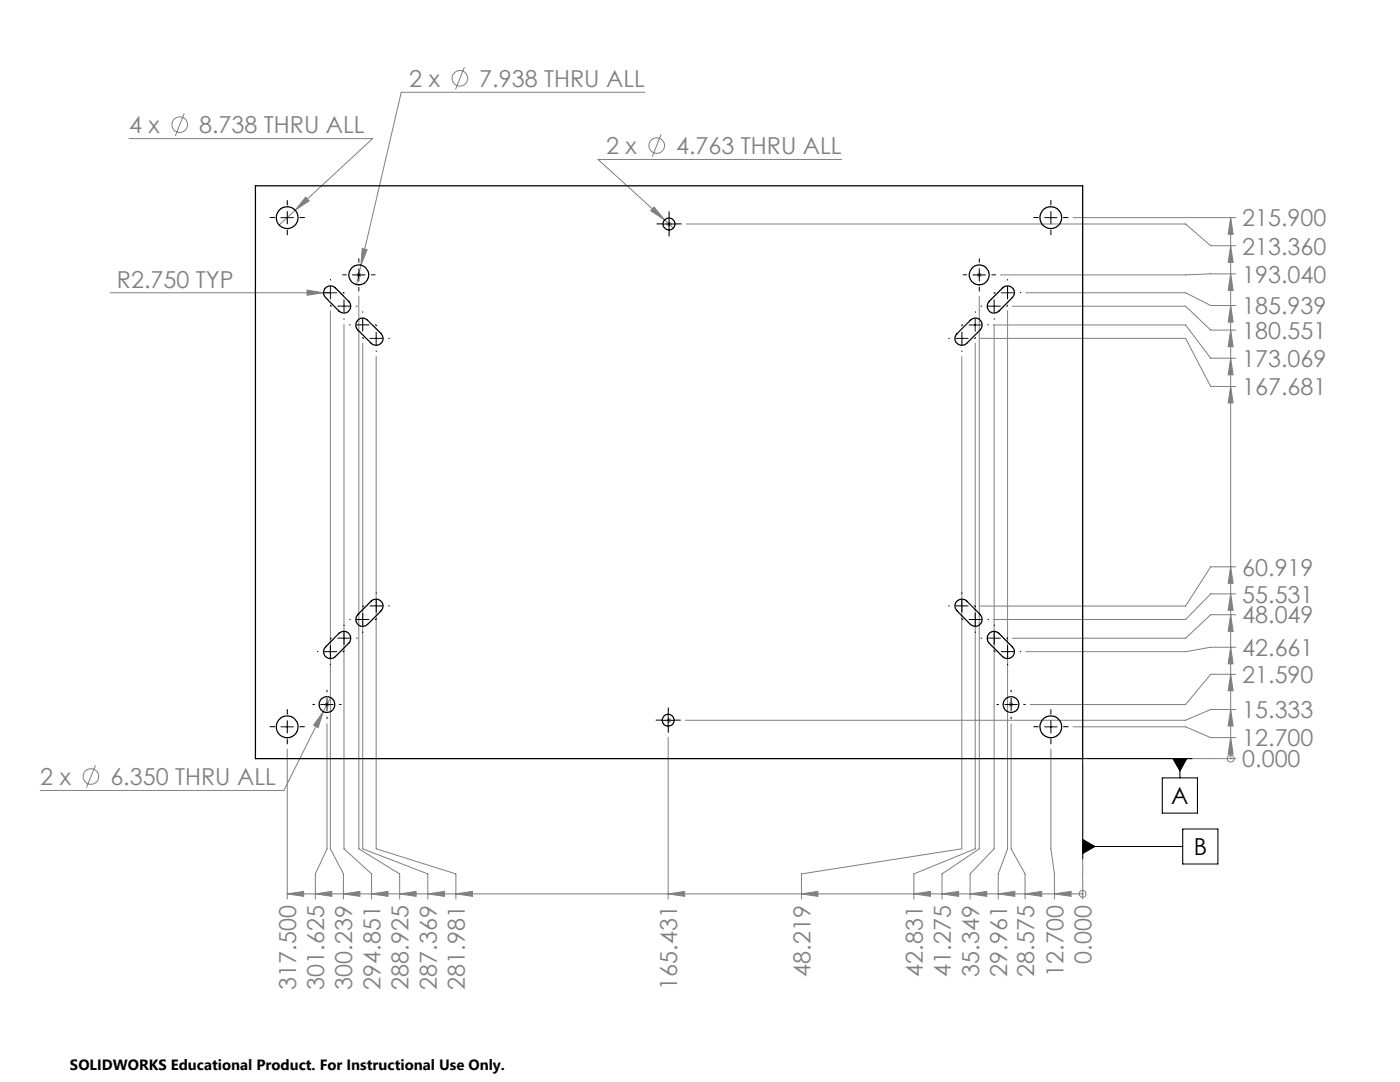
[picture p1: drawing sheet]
<svg xmlns="http://www.w3.org/2000/svg" width="279mm" height="216mm" viewBox="0 0 279 216" stroke-linecap="round" stroke-linejoin="round" font-family="sans-serif">
<g fill="none" stroke="#808080" stroke-width=".2">
<path d="M92.7 13.4l-1.8 4.5M128.7 18.4h-48.6l-8.1 34.5M25.8 27.7h48.6l-18.7 17.2M36.8 22.6l-1.8 4.5M61 39.3l.7 .8-2.8 1.8zM131.9 26.8l-1.7 4.5M168 31.8h-48.7l13.3 12.1M22 58.4h43.9M61.3 57.9l3.3 .5-3.3 .5zM71.1 54.9h1M71.3 54.5l.7 .7M71.6 54.4v1"/>
<path d="M71.6 59.1v110.3l8.2 5v5M72 54.5l-.7 .7M72 52.9l-.8 3.9M72.3 49.6l1 .2-1.3 3.1zM130.5 41.3l2.1 2.6-2.7-1.8zM132.6 43.9l1.8 1.6M133 44.7h1M133.2 44.3l.7 .7M133.5 44.2v1M133.9 44.3l-.7 .7M136.9 44.7h99.7l5 4.3h5M194.9 54.9h1"/>
<path d="M195.1 54.5l.7 .7M195.4 54.4v1M195.4 59.1v110.3l-7.4 5v5M195.8 54.5l-.7 .7M204.7 58.4h31.9l5 2.6h5M214.1 43.4h32.5M245.6 54.6l.5 3.4h-1zM245.6 43.4l.5 3.3h-1zM245.6 49l.5 3.4h-1zM245.6 43.4v108M246.6 54.6h-5l-5 .3h-36.9M65.9 62v107.4l2.6 5v5"/>
<path d="M68.7 64.7v104.7l5.5 5v5M72.4 68.5v100.9l13 5v5M75.1 71.2v98.2l15.9 5v5M191.9 71.2v98.2l-32 5v5M194.6 68.5v100.9l-12.2 5v5M195.6 67.5h41l5 9.6h5M198.3 64.8h38.3l5 6.7h5M198.4 64.7v104.7l-4.8 5v5M201.1 62v107.4l-1.9 5v5M202 61.1h34.6l5 4.8h5M245.6 77.1l.5 3.3h-1zM245.6 71.5l.5 3.3h-1z"/>
<path d="M245.6 65.9l.5 3.3h-1zM245.6 61l.5 3.3h-1zM245.6 118.5l.5 3.3h-1zM245.6 113.1l.5 3.3h-1zM246.6 118.5h-5l-5 5.1h-38.3M246.6 113.1h-5l-5 7.8h-41M66 139.2l-1.5 2.8M245.6 134.5l.5 3.3h-1zM245.6 129.2l.5 3.3h-1zM245.6 122.7l.5 3.3h-1zM246.6 134.5h-5l-5 6.1h-31M246.6 129.2h-5l-5 .8h-31.9"/>
<path d="M246.6 122.7h-5l-5 4.7h-34.6M19 152.7l-1.7 4.5M57.3 149.5v29.9M64.5 142l-1 3.2-.9-.5zM64.5 142l-7.8 15.7h-48.7M64.7 140.6h1.1M64.9 140.2l.7 .7M65.3 144.4v25l-2.4 5v5M65.3 140.1v1M65.6 140.2l-.7 .7M133 143.8h1M133.2 143.4l.7 .7"/>
<path d="M133.3 147.1v32.3M133.5 143.3v1M133.9 143.4l-.7 .7M201.3 140.6h1M201.4 140.2l.7 .7M201.8 144.4v25l2.8 5v5M201.8 140.1v1M202.1 140.2l-.7 .7M209.7 149.5v19.9l.7 5v5M214.1 145h22.5l5 2.2h5M216.1 152.4v27M217.1 151.4h29.5"/>
<path d="M245.6 147.2l.5 3.3h-1zM245.6 141.6l.5 3.3h-1zM245.6 151.4h.1M246.6 141.6h-5l-5 2.1h-99.8M57.3 178.4h158.8M57.3 178.4l3.3-.5v1zM62.9 178.4l3.3-.5v1zM68.5 178.4l3.3-.5v1zM74.2 178.4l3.2-.5v1zM79.8 178.4l3.2-.5v1zM85.4 178.4l3.3-.5v1zM91 178.4l3.3-.5v1z"/>
<path d="M133.4 178.4l3.2-.5v1zM159.9 178.4l3.3-.5v1zM182.4 178.4l3.3-.5v1zM188 178.4l3.3-.5v1zM193.6 178.4l3.3-.5v1zM199.2 178.4l3.3-.5v1zM204.6 178.4l3.3-.5v1zM210.4 178.4l3.3-.5v1zM216.1 178.4h.1"/>
<circle cx="91.8" cy="15.6" r="1.55"/>
<circle cx="35.9" cy="24.9" r="1.56"/>
<circle cx="131" cy="29" r="1.56"/>
<circle cx="18.1" cy="155" r="1.56"/>
<circle cx="245.6" cy="151.4" r=".69"/>
<circle cx="216.1" cy="178.4" r=".69"/>
</g>
<g fill="none" stroke="#000" stroke-width=".2">
<path d="M56.1 43.4h2.5M57.3 42.2v2.5M64.7 58.4h2.5M65.9 57.2v2.5M70.3 54.9h2.5M71.6 53.6v2.5M132.3 44.7h2.5M133.5 43.5v2.4M194.2 54.9h2.5M195.4 53.6v2.5M199.8 58.4h2.5M201.1 57.2v2.5"/>
<path d="M208.5 43.4h2.5M209.7 42.2v2.5M73.8 67.5h2.5M75.1 66.3v2.5M193.4 64.8h2.5M194.6 63.6v2.5M64.7 130h2.5M65.3 139.3v2.5M65.9 128.8v2.5M71.1 123.6h2.5M72.4 122.4v2.4M193.4 123.6h2.5"/>
<path d="M194.6 122.4v2.4M199.8 130h2.5M201.1 128.8v2.5M201.8 139.3v2.5M56.1 145h2.5M57.3 143.8v2.5M64 140.6h2.5M132.1 143.7h2.5M133.3 142.5v2.5M200.5 140.6h2.5M208.5 145h2.5M209.7 143.8v2.5"/>
<path d="M232 155.2h7v7h-7zM234.1 151.4h2.8l-1.4 2.4zM235.5 151.4v3.8M237.9 151.4h-21.8v19.9M216.1 168.9h19.9M216.1 167.5l2.4 1.4-2.4 1.4zM236 165.4h7.1v7h-7.1z"/>
</g>
<g fill="none" stroke="#000" stroke-width=".2" stroke-dasharray="15.2 1.3 1.3 1.3">
<path d="M54.8 43.4h-.9M57.3 40.9v-.9M57.3 45.9v.9M59.8 43.4h1M63.5 58.4h-.2M66 55.9v-.1M68.5 58.4h.1M68.7 58.6v-.1M69.1 54.8h-.7M71.6 52.3v-.7M71.6 57.3v.8M74.1 54.8h.7"/>
<path d="M132.3 44.7h-1.2M133.5 43.4v-1.2M133.5 45.9v1.2M134.8 44.7h1.2M192.9 54.8h-.7M195.4 52.3v-.7M195.4 57.3v.8M197.9 54.8h.8M198.4 58.6v-.1M198.6 58.4h-.1M201.1 55.9v-.1M203.6 58.4h.1"/>
<path d="M207.2 43.4h-.9M209.7 40.9v-.9M209.7 45.9v.9M212.2 43.4h1M66 60.9v.1M66.2 61.1h-.2M68.7 61.1v-1.3M68.7 61.1h-1.3M68.7 61.1v1.2M68.7 61.1h1.2M68.7 63.6v.1M69.9 64.8h-.1"/>
<path d="M71.2 61.1h.1M72.4 64.8v-1.2M72.4 64.8h-1.3M72.4 64.8v1.3M72.4 64.8h1.2M72.4 62.3v-.1M72.4 67.3v.2M72.6 67.5h-.1M74.9 64.8h.1M75.1 65v-.1M75.1 70v.1M77.6 67.5h.1"/>
<path d="M189.5 67.5h-.2M192 67.5v-1.2M192 67.5h-1.3M192 67.5v1.3M192 67.5h1.2M192 65v-.1M192 70v.1M192.2 64.8h-.2M194.5 67.5h.1M194.7 62.3v-.1M194.7 67.3v.2M195.9 61.1h-.1"/>
<path d="M197.2 64.8h.1M198.4 61.1v-1.3M198.4 61.1h-1.2M198.4 61.1v1.2M198.4 61.1h1.3M198.4 63.6v.1M200.9 61.1h.1M201.1 60.9v.1M75.1 118.4v-.1M192 118.4v-.1M63.5 130h-.2M65.3 138.1v-.4"/>
<path d="M66 127.5v-.1M66 132.5v.2M66.2 127.3h-.2M68.5 130h.1M68.7 127.3v-1.2M68.7 127.3h-1.3M68.7 127.3v1.3M68.7 127.3h1.2M68.7 124.8v-.1M68.7 129.8v.2M69.9 123.6h-.1M71.2 127.3h.1"/>
<path d="M72.4 121.1v-.1M72.4 126.1v.1M72.6 120.9h-.1M74.9 123.6h.1M75.1 120.9v-1.2M75.1 120.9h-1.3M75.1 120.9v1.3M75.1 120.9h1.2M75.1 123.4v.1M77.6 120.9h.1M189.5 120.9h-.2M192 120.9v-1.2"/>
<path d="M192 120.9h-1.3M192 120.9v1.3M192 120.9h1.2M192 123.4v.1M192.2 123.6h-.2M194.5 120.9h.1M194.7 121.1v-.1M194.7 126.1v.1M195.9 127.3h-.1M197.2 123.6h.1M198.4 127.3v-1.2M198.4 127.3h-1.2"/>
<path d="M198.4 127.3v1.3M198.4 127.3h1.3M198.4 124.8v-.1M198.4 129.8v.2M198.6 130h-.1M200.9 127.3h.1M201.1 127.5v-.1M201.1 132.5v.2M201.8 138.1v-.4M203.6 130h.1M54.8 145h-.9M57.3 142.5v-.9"/>
<path d="M57.3 147.5v.9M59.8 145h1M62.8 140.6h-.4M65.3 143.1v.3M67.8 140.6h.3M132.1 143.7h-1.2M133.4 142.4v-1.1M133.4 144.9v1.2M134.6 143.7h1.2M199.3 140.6h-.3M201.8 143.1v.3M204.3 140.6h.3"/>
<path d="M207.2 145h-.9M209.7 142.5v-.9M209.7 147.5v.9M212.2 145h1"/>
</g>
<g fill="#808080">
<path d="M61.3 57.9l3.3 .5-3.3 .5z"/>
<path d="M245.6 147.2l.5 3.3h-1zM245.6 134.5l.5 3.3h-1zM245.6 54.6l.5 3.4h-1zM245.6 43.4l.5 3.3h-1zM245.6 141.6l.5 3.3h-1zM245.6 49l.5 3.4h-1zM245.6 129.2l.5 3.3h-1zM245.6 122.7l.5 3.3h-1zM245.6 118.5l.5 3.3h-1zM245.6 113.1l.5 3.3h-1zM245.6 77.1l.5 3.3h-1zM245.6 71.5l.5 3.3h-1zM245.6 65.9l.5 3.3h-1zM245.6 61l.5 3.3h-1z"/>
<path d="M210.4 178.4l3.3-.5v1zM204.6 178.4l3.3-.5v1zM133.3 178.4l3.3-.5v1zM62.9 178.4l3.3-.5v1zM57.3 178.4l3.3-.5v1zM188 178.4l3.3-.5v1zM79.8 178.4l3.2-.5v1zM199.2 178.4l3.3-.5v1zM193.6 178.4l3.3-.5v1zM182.4 178.4l3.3-.5v1zM159.9 178.4l3.3-.5v1zM91 178.4l3.3-.5v1zM85.4 178.4l3.3-.5v1zM74.2 178.4l3.2-.5v1zM68.5 178.4l3.3-.5v1z"/>
<path d="M61 39.3l-2.1 2.6 2.8-1.8zM130.5 41.3l-.6 .8 2.7 1.8zM72.3 49.6l-.3 3.3 1.3-3.1zM64.5 142l-1.9 2.7 .9 .5z"/>
</g>
<path d="M234.1 151.4l1.4 2.4 1.4-2.4zM216.1 167.5l2.4 1.4-2.4 1.4z" fill="#000"/>
<g fill="none" stroke="#000" stroke-width=".25">
<path d="M51 37.1h165.1v114.3h-165.1zM64.8 57.6a1.41 1.41 0 0 1 2.1-.2l2.7 2.7a1.37 1.37 0 0 1 0 2 1.37 1.37 0 0 1-1.9 0l-2.7-2.7a1.33 1.33 0 0 1-.2-1.8zM200.1 57.4a1.37 1.37 0 0 1 1.9 0 1.37 1.37 0 0 1 0 2l-2.6 2.7a1.37 1.37 0 0 1-2 0 1.37 1.37 0 0 1 0-2zM71.6 63.7a1.33 1.33 0 0 1 1.7 .2l2.8 2.7a1.38 1.38 0 0 1-.1 1.9 1.38 1.38 0 0 1-1.9 0l-2.7-2.7a1.42 1.42 0 0 1 .2-2.1zM191 66.6l2.7-2.7a1.37 1.37 0 0 1 1.9 0 1.37 1.37 0 0 1 0 1.9l-2.7 2.7a1.37 1.37 0 0 1-1.9 0 1.37 1.37 0 0 1 0-1.9zM74.1 119.9a1.38 1.38 0 0 1 1.9 0 1.38 1.38 0 0 1 .1 2l-2.8 2.7a1.38 1.38 0 0 1-1.9 0 1.38 1.38 0 0 1 0-2zM67.7 126.4a1.38 1.38 0 0 1 1.9 0 1.38 1.38 0 0 1 0 1.9l-2.7 2.7a1.37 1.37 0 0 1-1.9 0 1.37 1.37 0 0 1 0-1.9zM190.8 120.1a1.41 1.41 0 0 1 2.1-.2l2.7 2.7a1.38 1.38 0 0 1 0 2 1.38 1.38 0 0 1-1.9 0l-2.7-2.7a1.33 1.33 0 0 1-.2-1.8zM197.6 126.2a1.39 1.39 0 0 1 1.8 .2l2.6 2.7a1.37 1.37 0 0 1 .1 1.9 1.37 1.37 0 0 1-2 0l-2.7-2.7a1.42 1.42 0 0 1 .2-2.1z"/>
<circle cx="57.3" cy="43.4" r="2.18"/>
<circle cx="71.6" cy="54.9" r="1.98"/>
<circle cx="133.5" cy="44.7" r="1.2"/>
<circle cx="195.4" cy="54.9" r="1.98"/>
<circle cx="209.7" cy="43.4" r="2.18"/>
<circle cx="57.3" cy="145" r="2.18"/>
<circle cx="65.3" cy="140.6" r="1.58"/>
<circle cx="133.3" cy="143.7" r="1.18"/>
<circle cx="201.8" cy="140.6" r="1.58"/>
<circle cx="209.7" cy="145" r="2.18"/>
</g>
<g font-size="4.7" fill="#808080">
<text x="81.7" y="17.3">2 x</text>
<text x="95.7" y="17.3">7.938 THRU ALL</text>
<text x="25.8" y="26.6">4 x</text>
<text x="39.7" y="26.6">8.738 THRU ALL</text>
<text x="120.9" y="30.7">2 x</text>
<text x="134.9" y="30.7">4.763 THRU ALL</text>
<text x="247.9" y="45.2">215.900</text>
<text x="247.9" y="50.8">213.360</text>
<text x="23.3" y="57.4">R2.750 TYP</text>
<text x="247.9" y="56.4">193.040</text>
<text x="247.9" y="62.7">185.939</text>
<text x="247.9" y="67.6">180.551</text>
<text x="247.9" y="73.2">173.069</text>
<text x="247.9" y="78.8">167.681</text>
<text x="247.9" y="114.8">60.919</text>
<text x="247.9" y="124.4">48.049</text>
<text x="247.9" y="120.2">55.531</text>
<text x="247.9" y="130.9">42.661</text>
<text x="247.9" y="136.3">21.590</text>
<text x="247.9" y="143.3">15.333</text>
<text x="247.9" y="148.9">12.700</text>
<text x="247.9" y="153.1">0.000</text>
<text x="8" y="156.6">2 x</text>
<text x="22" y="156.6">6.350 THRU ALL</text>
<text x="59.1" y="197.5" transform="rotate(-90 59.1 197.5)">317.500</text>
<text x="64.7" y="197.5" transform="rotate(-90 64.7 197.5)">301.625</text>
<text x="70.3" y="197.5" transform="rotate(-90 70.3 197.5)">300.239</text>
<text x="75.9" y="197.5" transform="rotate(-90 75.9 197.5)">294.851</text>
<text x="81.5" y="197.5" transform="rotate(-90 81.5 197.5)">288.925</text>
<text x="87.2" y="197.5" transform="rotate(-90 87.2 197.5)">287.369</text>
<text x="92.8" y="197.5" transform="rotate(-90 92.8 197.5)">281.981</text>
<text x="135.1" y="197.5" transform="rotate(-90 135.1 197.5)">165.431</text>
<text x="161.7" y="194.9" transform="rotate(-90 161.7 194.9)">48.219</text>
<text x="184.2" y="194.9" transform="rotate(-90 184.2 194.9)">42.831</text>
<text x="189.8" y="194.9" transform="rotate(-90 189.8 194.9)">41.275</text>
<text x="195.4" y="194.9" transform="rotate(-90 195.4 194.9)">35.349</text>
<text x="201" y="194.9" transform="rotate(-90 201 194.9)">29.961</text>
<text x="206.4" y="194.9" transform="rotate(-90 206.4 194.9)">28.575</text>
<text x="212.2" y="194.9" transform="rotate(-90 212.2 194.9)">12.700</text>
<text x="217.8" y="192.3" transform="rotate(-90 217.8 192.3)">0.000</text>
</g>
<g font-size="4.7">
<text x="233.8" y="160.5">A</text>
<text x="238.2" y="170.7">B</text>
</g>
<text font-size="3" x="14" y="213.5">SOLIDWORKS Educational Product. For Instructional Use Only.</text>
</svg>
